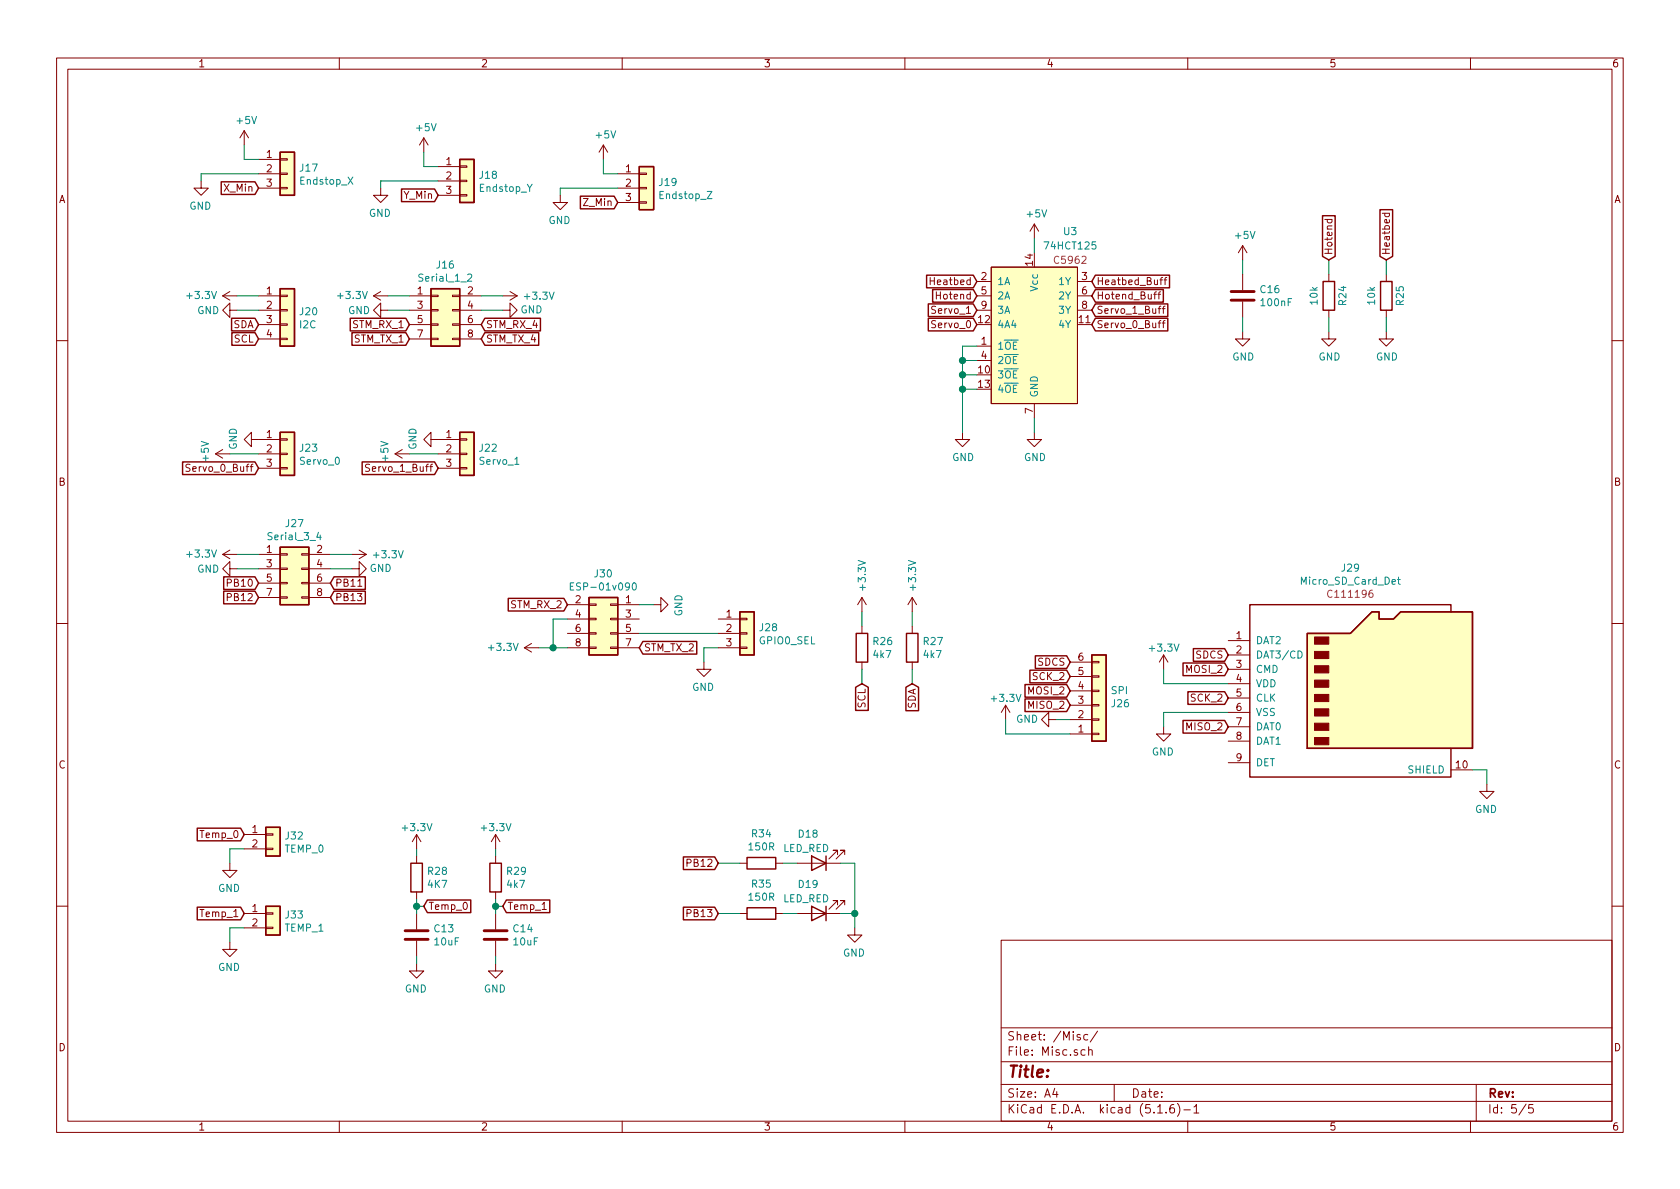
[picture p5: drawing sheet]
EESchema Schematic File Version 4
EELAYER 30 0
EELAYER END
$Descr A4 11693 8268
encoding utf-8
Sheet 5 5
Title ""
Date ""
Rev ""
Comp ""
Comment1 ""
Comment2 ""
Comment3 ""
Comment4 ""
$EndDescr
$Comp
L Device:R R?
U 1 1
P 2900 6100
AR Path="/5CE522E6" Ref="R?"  Part="1" 
AR Path="/5CE4B0EA/5CE522E6" Ref="R28"  Part="1" 
AR Path="/5D06A187/5CE522E6" Ref="R?"  Part="1" 
F 0 "R28" H 2970 6146 50  0000 L CNN
F 1 "4K7" H 2970 6055 50  0000 L CNN
F 2 "Resistor_SMD:R_0805_2012Metric_Pad1.15x1.40mm_HandSolder" V 2830 6100 50  0001 C CNN
F 3 "~" H 2900 6100 50  0001 C CNN
F 4 "C17673" H 2900 6100 50  0001 C CNN "JLC"
	1    2900 6100
	1    0    0    -1  
$EndComp
Wire Wire Line
	2900 6250 2900 6300
Wire Wire Line
	2900 5950 2900 5900
Wire Wire Line
	2900 6650 2900 6700
$Comp
L power:GND #PWR?
U 1 1
P 2900 6700
AR Path="/5CE522F0" Ref="#PWR?"  Part="1" 
AR Path="/5CE4B0EA/5CE522F0" Ref="#PWR0169"  Part="1" 
AR Path="/5D06A187/5CE522F0" Ref="#PWR?"  Part="1" 
F 0 "#PWR0169" H 2900 6450 50  0001 C CNN
F 1 "GND" H 2905 6527 50  0000 C CNN
F 2 "" H 2900 6700 50  0001 C CNN
F 3 "" H 2900 6700 50  0001 C CNN
	1    2900 6700
	-1   0    0    -1  
$EndComp
Text GLabel 1700 5800 0    50   Input ~ 0
Temp_0
Text GLabel 1700 6350 0    50   Input ~ 0
Temp_1
Text GLabel 2950 6300 2    50   Input ~ 0
Temp_0
Wire Wire Line
	2950 6300 2900 6300
Connection ~ 2900 6300
Wire Wire Line
	2900 6300 2900 6350
$Comp
L Device:R R?
U 1 1
P 3450 6100
AR Path="/5CE522FC" Ref="R?"  Part="1" 
AR Path="/5CE4B0EA/5CE522FC" Ref="R29"  Part="1" 
AR Path="/5D06A187/5CE522FC" Ref="R?"  Part="1" 
F 0 "R29" H 3520 6146 50  0000 L CNN
F 1 "4k7" H 3520 6055 50  0000 L CNN
F 2 "Resistor_SMD:R_0805_2012Metric_Pad1.15x1.40mm_HandSolder" V 3380 6100 50  0001 C CNN
F 3 "~" H 3450 6100 50  0001 C CNN
F 4 "C17673" H 3450 6100 50  0001 C CNN "JLC"
	1    3450 6100
	1    0    0    -1  
$EndComp
Wire Wire Line
	3450 6250 3450 6300
Wire Wire Line
	3450 5950 3450 5900
Wire Wire Line
	3450 6650 3450 6700
$Comp
L power:GND #PWR?
U 1 1
P 3450 6700
AR Path="/5CE52306" Ref="#PWR?"  Part="1" 
AR Path="/5CE4B0EA/5CE52306" Ref="#PWR0170"  Part="1" 
AR Path="/5D06A187/5CE52306" Ref="#PWR?"  Part="1" 
F 0 "#PWR0170" H 3450 6450 50  0001 C CNN
F 1 "GND" H 3455 6527 50  0000 C CNN
F 2 "" H 3450 6700 50  0001 C CNN
F 3 "" H 3450 6700 50  0001 C CNN
	1    3450 6700
	-1   0    0    -1  
$EndComp
Text GLabel 3500 6300 2    50   Input ~ 0
Temp_1
Wire Wire Line
	3500 6300 3450 6300
Connection ~ 3450 6300
Wire Wire Line
	3450 6300 3450 6350
Text GLabel 4300 1400 0    50   Input ~ 0
Z_Min
Text GLabel 1800 1300 0    50   Input ~ 0
X_Min
Text GLabel 3050 1350 0    50   Input ~ 0
Y_Min
$Comp
L Connector_Generic:Conn_01x03 J?
U 1 1
P 2000 1200
AR Path="/5CE52313" Ref="J?"  Part="1" 
AR Path="/5CE4B0EA/5CE52313" Ref="J17"  Part="1" 
AR Path="/5D06A187/5CE52313" Ref="J?"  Part="1" 
F 0 "J17" H 2080 1242 50  0000 L CNN
F 1 "Endstop_X" H 2080 1151 50  0000 L CNN
F 2 "Connector_JST:JST_XH_B3B-XH-A_1x03_P2.50mm_Vertical" H 2000 1200 50  0001 C CNN
F 3 "~" H 2000 1200 50  0001 C CNN
	1    2000 1200
	1    0    0    -1  
$EndComp
$Comp
L power:GND #PWR?
U 1 1
P 1400 1250
AR Path="/5CE52330" Ref="#PWR?"  Part="1" 
AR Path="/5CE4B0EA/5CE52330" Ref="#PWR0171"  Part="1" 
AR Path="/5D06A187/5CE52330" Ref="#PWR?"  Part="1" 
F 0 "#PWR0171" H 1400 1000 50  0001 C CNN
F 1 "GND" H 1405 1077 50  0000 C CNN
F 2 "" H 1400 1250 50  0001 C CNN
F 3 "" H 1400 1250 50  0001 C CNN
	1    1400 1250
	-1   0    0    -1  
$EndComp
$Comp
L Device:C C?
U 1 1
P 3450 6500
AR Path="/5CE52344" Ref="C?"  Part="1" 
AR Path="/5CE4B0EA/5CE52344" Ref="C14"  Part="1" 
AR Path="/5D06A187/5CE52344" Ref="C?"  Part="1" 
F 0 "C14" H 3565 6546 50  0000 L CNN
F 1 "10uF" H 3565 6455 50  0000 L CNN
F 2 "Capacitor_SMD:C_0805_2012Metric_Pad1.15x1.40mm_HandSolder" H 3488 6350 50  0001 C CNN
F 3 "~" H 3450 6500 50  0001 C CNN
F 4 "C15850" H 3450 6500 50  0001 C CNN "JLC"
	1    3450 6500
	1    0    0    -1  
$EndComp
$Comp
L Device:C C?
U 1 1
P 2900 6500
AR Path="/5CE5234B" Ref="C?"  Part="1" 
AR Path="/5CE4B0EA/5CE5234B" Ref="C13"  Part="1" 
AR Path="/5D06A187/5CE5234B" Ref="C?"  Part="1" 
F 0 "C13" H 3015 6546 50  0000 L CNN
F 1 "10uF" H 3015 6455 50  0000 L CNN
F 2 "Capacitor_SMD:C_0805_2012Metric_Pad1.15x1.40mm_HandSolder" H 2938 6350 50  0001 C CNN
F 3 "~" H 2900 6500 50  0001 C CNN
F 4 "C15850" H 2900 6500 50  0001 C CNN "JLC"
	1    2900 6500
	1    0    0    -1  
$EndComp
Text GLabel 7600 1950 2    50   Input ~ 0
Heatbed_Buff
Text GLabel 7600 2050 2    50   Input ~ 0
Hotend_Buff
Text GLabel 6800 2250 0    50   Input ~ 0
Servo_0
Text GLabel 6800 2050 0    50   Input ~ 0
Hotend
Text GLabel 6800 1950 0    50   Input ~ 0
Heatbed
$Comp
L power:GND #PWR?
U 1 1
P 6700 3000
AR Path="/5CE53577" Ref="#PWR?"  Part="1" 
AR Path="/5CE4B0EA/5CE53577" Ref="#PWR0175"  Part="1" 
AR Path="/5D06A187/5CE53577" Ref="#PWR?"  Part="1" 
F 0 "#PWR0175" H 6700 2750 50  0001 C CNN
F 1 "GND" H 6705 2827 50  0000 C CNN
F 2 "" H 6700 3000 50  0001 C CNN
F 3 "" H 6700 3000 50  0001 C CNN
	1    6700 3000
	1    0    0    -1  
$EndComp
Wire Wire Line
	6700 3000 6700 2700
Wire Wire Line
	6700 2600 6800 2600
Wire Wire Line
	6800 2700 6700 2700
Connection ~ 6700 2700
Wire Wire Line
	6700 2700 6700 2600
$Comp
L power:+5V #PWR?
U 1 1
P 7200 1650
AR Path="/5CE53589" Ref="#PWR?"  Part="1" 
AR Path="/5CE4B0EA/5CE53589" Ref="#PWR0177"  Part="1" 
AR Path="/5D06A187/5CE53589" Ref="#PWR?"  Part="1" 
F 0 "#PWR0177" H 7200 1500 50  0001 C CNN
F 1 "+5V" H 7215 1823 50  0000 C CNN
F 2 "" H 7200 1650 50  0001 C CNN
F 3 "" H 7200 1650 50  0001 C CNN
	1    7200 1650
	1    0    0    -1  
$EndComp
Wire Wire Line
	7200 1650 7200 1750
Text GLabel 7600 2250 2    50   Input ~ 0
Servo_0_Buff
Text GLabel 9250 1800 1    50   Input ~ 0
Hotend
Text GLabel 9650 1800 1    50   Input ~ 0
Heatbed
$Comp
L Device:R R?
U 1 1
P 9250 2050
AR Path="/5CE549CA" Ref="R?"  Part="1" 
AR Path="/5CE4B0EA/5CE549CA" Ref="R24"  Part="1" 
AR Path="/5D06A187/5CE549CA" Ref="R?"  Part="1" 
F 0 "R24" V 9150 2050 50  0000 C CNN
F 1 "10k" V 9350 2050 50  0000 C CNN
F 2 "Resistor_SMD:R_0805_2012Metric_Pad1.15x1.40mm_HandSolder" V 9180 2050 50  0001 C CNN
F 3 "~" H 9250 2050 50  0001 C CNN
F 4 " C17414" V 9250 2050 50  0001 C CNN "JLC"
	1    9250 2050
	-1   0    0    1   
$EndComp
Wire Wire Line
	9250 1900 9250 1800
Wire Wire Line
	9250 2300 9250 2200
$Comp
L Device:R R?
U 1 1
P 9650 2050
AR Path="/5CE549D3" Ref="R?"  Part="1" 
AR Path="/5CE4B0EA/5CE549D3" Ref="R25"  Part="1" 
AR Path="/5D06A187/5CE549D3" Ref="R?"  Part="1" 
F 0 "R25" V 9550 2050 50  0000 C CNN
F 1 "10k" V 9750 2050 50  0000 C CNN
F 2 "Resistor_SMD:R_0805_2012Metric_Pad1.15x1.40mm_HandSolder" V 9580 2050 50  0001 C CNN
F 3 "~" H 9650 2050 50  0001 C CNN
F 4 " C17414" V 9650 2050 50  0001 C CNN "JLC"
	1    9650 2050
	-1   0    0    1   
$EndComp
Wire Wire Line
	9650 1900 9650 1800
Wire Wire Line
	9650 2300 9650 2200
Text GLabel 1800 2350 0    50   Input ~ 0
SCL
Text GLabel 1800 2250 0    50   Input ~ 0
SDA
Text GLabel 1800 3250 0    50   Input ~ 0
Servo_0_Buff
$Comp
L power:GND #PWR?
U 1 1
P 1650 2150
AR Path="/5CE5573A" Ref="#PWR?"  Part="1" 
AR Path="/5CE4B0EA/5CE5573A" Ref="#PWR0181"  Part="1" 
AR Path="/5D06A187/5CE5573A" Ref="#PWR?"  Part="1" 
F 0 "#PWR0181" H 1650 1900 50  0001 C CNN
F 1 "GND" V 1650 1950 50  0000 C CNN
F 2 "" H 1650 2150 50  0001 C CNN
F 3 "" H 1650 2150 50  0001 C CNN
	1    1650 2150
	0    1    1    0   
$EndComp
$Comp
L power:+3.3V #PWR?
U 1 1
P 1650 2050
AR Path="/5CE55740" Ref="#PWR?"  Part="1" 
AR Path="/5CE4B0EA/5CE55740" Ref="#PWR0182"  Part="1" 
AR Path="/5D06A187/5CE55740" Ref="#PWR?"  Part="1" 
F 0 "#PWR0182" H 1650 1900 50  0001 C CNN
F 1 "+3.3V" V 1650 2300 50  0000 C CNN
F 2 "" H 1650 2050 50  0001 C CNN
F 3 "" H 1650 2050 50  0001 C CNN
	1    1650 2050
	0    -1   -1   0   
$EndComp
Wire Wire Line
	1650 2050 1800 2050
$Comp
L Connector_Generic:Conn_01x03 J?
U 1 1
P 2000 3150
AR Path="/5CE55747" Ref="J?"  Part="1" 
AR Path="/5CE4B0EA/5CE55747" Ref="J23"  Part="1" 
AR Path="/5D06A187/5CE55747" Ref="J?"  Part="1" 
F 0 "J23" H 2079 3192 50  0000 L CNN
F 1 "Servo_0" H 2079 3101 50  0000 L CNN
F 2 "Connector_PinHeader_2.54mm:PinHeader_1x03_P2.54mm_Vertical" H 2000 3150 50  0001 C CNN
F 3 "~" H 2000 3150 50  0001 C CNN
	1    2000 3150
	1    0    0    -1  
$EndComp
$Comp
L power:GND #PWR?
U 1 1
P 1800 3050
AR Path="/5CE55764" Ref="#PWR?"  Part="1" 
AR Path="/5CE4B0EA/5CE55764" Ref="#PWR0183"  Part="1" 
AR Path="/5D06A187/5CE55764" Ref="#PWR?"  Part="1" 
F 0 "#PWR0183" H 1800 2800 50  0001 C CNN
F 1 "GND" H 1805 2877 50  0000 C CNN
F 2 "" H 1800 3050 50  0001 C CNN
F 3 "" H 1800 3050 50  0001 C CNN
	1    1800 3050
	0    1    -1   0   
$EndComp
$Comp
L power:+5V #PWR?
U 1 1
P 1600 3150
AR Path="/5CE5576A" Ref="#PWR?"  Part="1" 
AR Path="/5CE4B0EA/5CE5576A" Ref="#PWR0184"  Part="1" 
AR Path="/5D06A187/5CE5576A" Ref="#PWR?"  Part="1" 
F 0 "#PWR0184" H 1600 3000 50  0001 C CNN
F 1 "+5V" H 1615 3323 50  0000 C CNN
F 2 "" H 1600 3150 50  0001 C CNN
F 3 "" H 1600 3150 50  0001 C CNN
	1    1600 3150
	0    -1   -1   0   
$EndComp
$Comp
L Connector_Generic:Conn_01x04 J?
U 1 1
P 2000 2150
AR Path="/5CE55778" Ref="J?"  Part="1" 
AR Path="/5CE4B0EA/5CE55778" Ref="J20"  Part="1" 
AR Path="/5D06A187/5CE55778" Ref="J?"  Part="1" 
F 0 "J20" H 2079 2142 50  0000 L CNN
F 1 "I2C" H 2079 2051 50  0000 L CNN
F 2 "Connector_PinHeader_2.54mm:PinHeader_1x04_P2.54mm_Vertical" H 2000 2150 50  0001 C CNN
F 3 "~" H 2000 2150 50  0001 C CNN
	1    2000 2150
	1    0    0    -1  
$EndComp
$Comp
L power:+3.3V #PWR?
U 1 1
P 7000 5000
AR Path="/5CE557A2" Ref="#PWR?"  Part="1" 
AR Path="/5CE4B0EA/5CE557A2" Ref="#PWR0187"  Part="1" 
AR Path="/5D06A187/5CE557A2" Ref="#PWR?"  Part="1" 
F 0 "#PWR0187" H 7000 4850 50  0001 C CNN
F 1 "+3.3V" H 7000 5150 50  0000 C CNN
F 2 "" H 7000 5000 50  0001 C CNN
F 3 "" H 7000 5000 50  0001 C CNN
	1    7000 5000
	1    0    0    -1  
$EndComp
Wire Wire Line
	1650 2150 1800 2150
Text GLabel 7450 4600 0    50   Input ~ 0
SDCS
Text GLabel 7450 4700 0    50   Input ~ 0
SCK_2
Text GLabel 7450 4900 0    50   Input ~ 0
MISO_2
Text GLabel 7450 4800 0    50   Input ~ 0
MOSI_2
$Comp
L power:GND #PWR?
U 1 1
P 7350 5000
AR Path="/5CE56981" Ref="#PWR?"  Part="1" 
AR Path="/5CE4B0EA/5CE56981" Ref="#PWR0191"  Part="1" 
AR Path="/5D06A187/5CE56981" Ref="#PWR?"  Part="1" 
F 0 "#PWR0191" H 7350 4750 50  0001 C CNN
F 1 "GND" V 7350 4800 50  0000 C CNN
F 2 "" H 7350 5000 50  0001 C CNN
F 3 "" H 7350 5000 50  0001 C CNN
	1    7350 5000
	0    1    -1   0   
$EndComp
$Comp
L Connector_Generic:Conn_01x06 J?
U 1 1
P 7650 4900
AR Path="/5CE56987" Ref="J?"  Part="1" 
AR Path="/5CE4B0EA/5CE56987" Ref="J26"  Part="1" 
AR Path="/5D06A187/5CE56987" Ref="J?"  Part="1" 
F 0 "J26" H 7730 4892 50  0000 L CNN
F 1 "SPI" H 7730 4801 50  0000 L CNN
F 2 "Connector_PinHeader_2.54mm:PinHeader_1x06_P2.54mm_Vertical" H 7650 4900 50  0001 C CNN
F 3 "~" H 7650 4900 50  0001 C CNN
	1    7650 4900
	1    0    0    1   
$EndComp
Wire Wire Line
	7350 5000 7450 5000
Wire Wire Line
	7000 5000 7000 5100
Wire Wire Line
	7000 5100 7450 5100
$Comp
L power:GND #PWR?
U 1 1
P 10350 5450
AR Path="/5CF38731" Ref="#PWR?"  Part="1" 
AR Path="/5CE4B0EA/5CF38731" Ref="#PWR0201"  Part="1" 
AR Path="/5D06A187/5CF38731" Ref="#PWR?"  Part="1" 
F 0 "#PWR0201" H 10350 5200 50  0001 C CNN
F 1 "GND" H 10355 5277 50  0000 C CNN
F 2 "" H 10350 5450 50  0001 C CNN
F 3 "" H 10350 5450 50  0001 C CNN
	1    10350 5450
	-1   0    0    -1  
$EndComp
Wire Wire Line
	10350 5450 10350 5350
Wire Wire Line
	10350 5350 10250 5350
Text GLabel 8550 4550 0    50   Input ~ 0
SDCS
Text GLabel 8550 4850 0    50   Input ~ 0
SCK_2
Text GLabel 8550 5050 0    50   Input ~ 0
MISO_2
Text GLabel 8550 4650 0    50   Input ~ 0
MOSI_2
$Comp
L power:+3.3V #PWR?
U 1 1
P 8100 4650
AR Path="/5CF3DEDB" Ref="#PWR?"  Part="1" 
AR Path="/5CE4B0EA/5CF3DEDB" Ref="#PWR0202"  Part="1" 
AR Path="/5D06A187/5CF3DEDB" Ref="#PWR?"  Part="1" 
F 0 "#PWR0202" H 8100 4500 50  0001 C CNN
F 1 "+3.3V" H 8100 4800 50  0000 C CNN
F 2 "" H 8100 4650 50  0001 C CNN
F 3 "" H 8100 4650 50  0001 C CNN
	1    8100 4650
	1    0    0    -1  
$EndComp
$Comp
L power:GND #PWR?
U 1 1
P 8100 5050
AR Path="/5CF3DF1C" Ref="#PWR?"  Part="1" 
AR Path="/5CE4B0EA/5CF3DF1C" Ref="#PWR0203"  Part="1" 
AR Path="/5D06A187/5CF3DF1C" Ref="#PWR?"  Part="1" 
F 0 "#PWR0203" H 8100 4800 50  0001 C CNN
F 1 "GND" H 8105 4877 50  0000 C CNN
F 2 "" H 8100 5050 50  0001 C CNN
F 3 "" H 8100 5050 50  0001 C CNN
	1    8100 5050
	-1   0    0    -1  
$EndComp
Wire Wire Line
	8100 4750 8550 4750
Wire Wire Line
	8100 4650 8100 4750
Wire Wire Line
	8100 5050 8100 4950
Wire Wire Line
	8100 4950 8550 4950
Wire Wire Line
	6700 2600 6700 2500
Wire Wire Line
	6700 2400 6800 2400
Connection ~ 6700 2600
Wire Wire Line
	6800 2500 6700 2500
Connection ~ 6700 2500
Wire Wire Line
	6700 2500 6700 2400
Wire Wire Line
	7200 2900 7200 3000
$Comp
L power:GND #PWR?
U 1 1
P 7200 3000
AR Path="/5D0B28AA" Ref="#PWR?"  Part="1" 
AR Path="/5CE4B0EA/5D0B28AA" Ref="#PWR017"  Part="1" 
AR Path="/5D06A187/5D0B28AA" Ref="#PWR?"  Part="1" 
F 0 "#PWR017" H 7200 2750 50  0001 C CNN
F 1 "GND" H 7205 2827 50  0000 C CNN
F 2 "" H 7200 3000 50  0001 C CNN
F 3 "" H 7200 3000 50  0001 C CNN
	1    7200 3000
	1    0    0    -1  
$EndComp
$Comp
L power:GND #PWR?
U 1 1
P 9250 2300
AR Path="/5D0BB64E" Ref="#PWR?"  Part="1" 
AR Path="/5CE4B0EA/5D0BB64E" Ref="#PWR0176"  Part="1" 
AR Path="/5D06A187/5D0BB64E" Ref="#PWR?"  Part="1" 
F 0 "#PWR0176" H 9250 2050 50  0001 C CNN
F 1 "GND" H 9255 2127 50  0000 C CNN
F 2 "" H 9250 2300 50  0001 C CNN
F 3 "" H 9250 2300 50  0001 C CNN
	1    9250 2300
	1    0    0    -1  
$EndComp
$Comp
L power:GND #PWR?
U 1 1
P 9650 2300
AR Path="/5D0BB70D" Ref="#PWR?"  Part="1" 
AR Path="/5CE4B0EA/5D0BB70D" Ref="#PWR0178"  Part="1" 
AR Path="/5D06A187/5D0BB70D" Ref="#PWR?"  Part="1" 
F 0 "#PWR0178" H 9650 2050 50  0001 C CNN
F 1 "GND" H 9655 2127 50  0000 C CNN
F 2 "" H 9650 2300 50  0001 C CNN
F 3 "" H 9650 2300 50  0001 C CNN
	1    9650 2300
	1    0    0    -1  
$EndComp
$Comp
L Connector_Generic:Conn_01x02 J33
U 1 1
P 1900 6350
F 0 "J33" H 1979 6342 50  0000 L CNN
F 1 "TEMP_1" H 1979 6251 50  0000 L CNN
F 2 "Connector_JST:JST_XH_B2B-XH-A_1x02_P2.50mm_Vertical" H 1900 6350 50  0001 C CNN
F 3 "~" H 1900 6350 50  0001 C CNN
	1    1900 6350
	1    0    0    -1  
$EndComp
$Comp
L power:GND #PWR?
U 1 1
P 1600 6550
AR Path="/5D0A1BC4" Ref="#PWR?"  Part="1" 
AR Path="/5CE4B0EA/5D0A1BC4" Ref="#PWR019"  Part="1" 
AR Path="/5D06A187/5D0A1BC4" Ref="#PWR?"  Part="1" 
F 0 "#PWR019" H 1600 6300 50  0001 C CNN
F 1 "GND" H 1605 6377 50  0000 C CNN
F 2 "" H 1600 6550 50  0001 C CNN
F 3 "" H 1600 6550 50  0001 C CNN
	1    1600 6550
	-1   0    0    -1  
$EndComp
Wire Wire Line
	1600 6550 1600 6450
Wire Wire Line
	1600 6450 1700 6450
$Comp
L Connector_Generic:Conn_01x02 J32
U 1 1
P 1900 5800
F 0 "J32" H 1979 5792 50  0000 L CNN
F 1 "TEMP_0" H 1979 5701 50  0000 L CNN
F 2 "Connector_JST:JST_XH_B2B-XH-A_1x02_P2.50mm_Vertical" H 1900 5800 50  0001 C CNN
F 3 "~" H 1900 5800 50  0001 C CNN
	1    1900 5800
	1    0    0    -1  
$EndComp
$Comp
L power:GND #PWR?
U 1 1
P 1600 6000
AR Path="/5D0A2EDA" Ref="#PWR?"  Part="1" 
AR Path="/5CE4B0EA/5D0A2EDA" Ref="#PWR018"  Part="1" 
AR Path="/5D06A187/5D0A2EDA" Ref="#PWR?"  Part="1" 
F 0 "#PWR018" H 1600 5750 50  0001 C CNN
F 1 "GND" H 1605 5827 50  0000 C CNN
F 2 "" H 1600 6000 50  0001 C CNN
F 3 "" H 1600 6000 50  0001 C CNN
	1    1600 6000
	-1   0    0    -1  
$EndComp
Wire Wire Line
	1600 6000 1600 5900
Wire Wire Line
	1600 5900 1700 5900
Wire Wire Line
	1600 3150 1800 3150
$Comp
L Connector_Generic:Conn_01x03 J?
U 1 1
P 3250 3150
AR Path="/5D0AD1C3" Ref="J?"  Part="1" 
AR Path="/5CE4B0EA/5D0AD1C3" Ref="J22"  Part="1" 
AR Path="/5D06A187/5D0AD1C3" Ref="J?"  Part="1" 
F 0 "J22" H 3329 3192 50  0000 L CNN
F 1 "Servo_1" H 3329 3101 50  0000 L CNN
F 2 "Connector_PinHeader_2.54mm:PinHeader_1x03_P2.54mm_Vertical" H 3250 3150 50  0001 C CNN
F 3 "~" H 3250 3150 50  0001 C CNN
	1    3250 3150
	1    0    0    -1  
$EndComp
$Comp
L power:GND #PWR?
U 1 1
P 3050 3050
AR Path="/5D0AD1CA" Ref="#PWR?"  Part="1" 
AR Path="/5CE4B0EA/5D0AD1CA" Ref="#PWR025"  Part="1" 
AR Path="/5D06A187/5D0AD1CA" Ref="#PWR?"  Part="1" 
F 0 "#PWR025" H 3050 2800 50  0001 C CNN
F 1 "GND" H 3055 2877 50  0000 C CNN
F 2 "" H 3050 3050 50  0001 C CNN
F 3 "" H 3050 3050 50  0001 C CNN
	1    3050 3050
	0    1    -1   0   
$EndComp
$Comp
L power:+5V #PWR?
U 1 1
P 2850 3150
AR Path="/5D0AD1D0" Ref="#PWR?"  Part="1" 
AR Path="/5CE4B0EA/5D0AD1D0" Ref="#PWR026"  Part="1" 
AR Path="/5D06A187/5D0AD1D0" Ref="#PWR?"  Part="1" 
F 0 "#PWR026" H 2850 3000 50  0001 C CNN
F 1 "+5V" H 2865 3323 50  0000 C CNN
F 2 "" H 2850 3150 50  0001 C CNN
F 3 "" H 2850 3150 50  0001 C CNN
	1    2850 3150
	0    -1   -1   0   
$EndComp
Wire Wire Line
	2850 3150 3050 3150
Wire Wire Line
	1400 1250 1400 1200
Wire Wire Line
	1400 1200 1800 1200
Wire Wire Line
	1800 1100 1700 1100
Wire Wire Line
	1700 1100 1700 1000
$Comp
L power:+5V #PWR?
U 1 1
P 1700 1000
AR Path="/5D0B3DB3" Ref="#PWR?"  Part="1" 
AR Path="/5CE4B0EA/5D0B3DB3" Ref="#PWR020"  Part="1" 
AR Path="/5D06A187/5D0B3DB3" Ref="#PWR?"  Part="1" 
F 0 "#PWR020" H 1700 850 50  0001 C CNN
F 1 "+5V" H 1715 1173 50  0000 C CNN
F 2 "" H 1700 1000 50  0001 C CNN
F 3 "" H 1700 1000 50  0001 C CNN
	1    1700 1000
	1    0    0    -1  
$EndComp
$Comp
L Connector_Generic:Conn_01x03 J?
U 1 1
P 3250 1250
AR Path="/5D0B8828" Ref="J?"  Part="1" 
AR Path="/5CE4B0EA/5D0B8828" Ref="J18"  Part="1" 
AR Path="/5D06A187/5D0B8828" Ref="J?"  Part="1" 
F 0 "J18" H 3330 1292 50  0000 L CNN
F 1 "Endstop_Y" H 3330 1201 50  0000 L CNN
F 2 "Connector_JST:JST_XH_B3B-XH-A_1x03_P2.50mm_Vertical" H 3250 1250 50  0001 C CNN
F 3 "~" H 3250 1250 50  0001 C CNN
	1    3250 1250
	1    0    0    -1  
$EndComp
$Comp
L power:GND #PWR?
U 1 1
P 2650 1300
AR Path="/5D0B882F" Ref="#PWR?"  Part="1" 
AR Path="/5CE4B0EA/5D0B882F" Ref="#PWR023"  Part="1" 
AR Path="/5D06A187/5D0B882F" Ref="#PWR?"  Part="1" 
F 0 "#PWR023" H 2650 1050 50  0001 C CNN
F 1 "GND" H 2655 1127 50  0000 C CNN
F 2 "" H 2650 1300 50  0001 C CNN
F 3 "" H 2650 1300 50  0001 C CNN
	1    2650 1300
	-1   0    0    -1  
$EndComp
Wire Wire Line
	2650 1300 2650 1250
Wire Wire Line
	2650 1250 3050 1250
Wire Wire Line
	3050 1150 2950 1150
Wire Wire Line
	2950 1150 2950 1050
$Comp
L power:+5V #PWR?
U 1 1
P 2950 1050
AR Path="/5D0B8839" Ref="#PWR?"  Part="1" 
AR Path="/5CE4B0EA/5D0B8839" Ref="#PWR021"  Part="1" 
AR Path="/5D06A187/5D0B8839" Ref="#PWR?"  Part="1" 
F 0 "#PWR021" H 2950 900 50  0001 C CNN
F 1 "+5V" H 2965 1223 50  0000 C CNN
F 2 "" H 2950 1050 50  0001 C CNN
F 3 "" H 2950 1050 50  0001 C CNN
	1    2950 1050
	1    0    0    -1  
$EndComp
$Comp
L Connector_Generic:Conn_01x03 J?
U 1 1
P 4500 1300
AR Path="/5D0B9442" Ref="J?"  Part="1" 
AR Path="/5CE4B0EA/5D0B9442" Ref="J19"  Part="1" 
AR Path="/5D06A187/5D0B9442" Ref="J?"  Part="1" 
F 0 "J19" H 4580 1342 50  0000 L CNN
F 1 "Endstop_Z" H 4580 1251 50  0000 L CNN
F 2 "Connector_JST:JST_XH_B3B-XH-A_1x03_P2.50mm_Vertical" H 4500 1300 50  0001 C CNN
F 3 "~" H 4500 1300 50  0001 C CNN
	1    4500 1300
	1    0    0    -1  
$EndComp
$Comp
L power:GND #PWR?
U 1 1
P 3900 1350
AR Path="/5D0B9449" Ref="#PWR?"  Part="1" 
AR Path="/5CE4B0EA/5D0B9449" Ref="#PWR024"  Part="1" 
AR Path="/5D06A187/5D0B9449" Ref="#PWR?"  Part="1" 
F 0 "#PWR024" H 3900 1100 50  0001 C CNN
F 1 "GND" H 3905 1177 50  0000 C CNN
F 2 "" H 3900 1350 50  0001 C CNN
F 3 "" H 3900 1350 50  0001 C CNN
	1    3900 1350
	-1   0    0    -1  
$EndComp
Wire Wire Line
	3900 1350 3900 1300
Wire Wire Line
	3900 1300 4300 1300
Wire Wire Line
	4300 1200 4200 1200
Wire Wire Line
	4200 1200 4200 1100
$Comp
L power:+5V #PWR?
U 1 1
P 4200 1100
AR Path="/5D0B9453" Ref="#PWR?"  Part="1" 
AR Path="/5CE4B0EA/5D0B9453" Ref="#PWR022"  Part="1" 
AR Path="/5D06A187/5D0B9453" Ref="#PWR?"  Part="1" 
F 0 "#PWR022" H 4200 950 50  0001 C CNN
F 1 "+5V" H 4215 1273 50  0000 C CNN
F 2 "" H 4200 1100 50  0001 C CNN
F 3 "" H 4200 1100 50  0001 C CNN
	1    4200 1100
	1    0    0    -1  
$EndComp
$Comp
L Device:C C?
U 1 1
P 8650 2050
AR Path="/5D0BF49E" Ref="C?"  Part="1" 
AR Path="/5CE1D96E/5D0BF49E" Ref="C?"  Part="1" 
AR Path="/5CE4B0EA/5D0BF49E" Ref="C16"  Part="1" 
F 0 "C16" H 8765 2096 50  0000 L CNN
F 1 "100nF" H 8765 2005 50  0000 L CNN
F 2 "Capacitor_SMD:C_0805_2012Metric_Pad1.15x1.40mm_HandSolder" H 8688 1900 50  0001 C CNN
F 3 "~" H 8650 2050 50  0001 C CNN
F 4 "C49678" H 8650 2050 50  0001 C CNN "JLC"
	1    8650 2050
	1    0    0    -1  
$EndComp
$Comp
L power:GND #PWR?
U 1 1
P 8650 2300
AR Path="/5D0BF4A5" Ref="#PWR?"  Part="1" 
AR Path="/5CE1D96E/5D0BF4A5" Ref="#PWR?"  Part="1" 
AR Path="/5CE4B0EA/5D0BF4A5" Ref="#PWR028"  Part="1" 
F 0 "#PWR028" H 8650 2050 50  0001 C CNN
F 1 "GND" H 8655 2127 50  0000 C CNN
F 2 "" H 8650 2300 50  0001 C CNN
F 3 "" H 8650 2300 50  0001 C CNN
	1    8650 2300
	1    0    0    -1  
$EndComp
Wire Wire Line
	8650 2200 8650 2300
$Comp
L power:+5V #PWR?
U 1 1
P 8650 1800
AR Path="/5D0C02C7" Ref="#PWR?"  Part="1" 
AR Path="/5CE4B0EA/5D0C02C7" Ref="#PWR027"  Part="1" 
AR Path="/5D06A187/5D0C02C7" Ref="#PWR?"  Part="1" 
F 0 "#PWR027" H 8650 1650 50  0001 C CNN
F 1 "+5V" H 8665 1973 50  0000 C CNN
F 2 "" H 8650 1800 50  0001 C CNN
F 3 "" H 8650 1800 50  0001 C CNN
	1    8650 1800
	1    0    0    -1  
$EndComp
Wire Wire Line
	8650 1800 8650 1900
Text GLabel 2850 2350 0    50   Input ~ 0
STM_TX_1
Text GLabel 2850 2250 0    50   Input ~ 0
STM_RX_1
$Comp
L power:+3.3V #PWR?
U 1 1
P 2700 2050
AR Path="/5D1A5864" Ref="#PWR?"  Part="1" 
AR Path="/5CE4B0EA/5D1A5864" Ref="#PWR0163"  Part="1" 
AR Path="/5D06A187/5D1A5864" Ref="#PWR?"  Part="1" 
F 0 "#PWR0163" H 2700 1900 50  0001 C CNN
F 1 "+3.3V" V 2700 2300 50  0000 C CNN
F 2 "" H 2700 2050 50  0001 C CNN
F 3 "" H 2700 2050 50  0001 C CNN
	1    2700 2050
	0    -1   -1   0   
$EndComp
Wire Wire Line
	2700 2050 2850 2050
Wire Wire Line
	2700 2150 2850 2150
$Comp
L power:GND #PWR?
U 1 1
P 2700 2150
AR Path="/5D1A5873" Ref="#PWR?"  Part="1" 
AR Path="/5CE4B0EA/5D1A5873" Ref="#PWR0164"  Part="1" 
AR Path="/5D06A187/5D1A5873" Ref="#PWR?"  Part="1" 
F 0 "#PWR0164" H 2700 1900 50  0001 C CNN
F 1 "GND" V 2700 1950 50  0000 C CNN
F 2 "" H 2700 2150 50  0001 C CNN
F 3 "" H 2700 2150 50  0001 C CNN
	1    2700 2150
	0    1    1    0   
$EndComp
$Comp
L power:+3.3V #PWR?
U 1 1
P 2900 5900
AR Path="/5D3B6C36" Ref="#PWR?"  Part="1" 
AR Path="/5CE4B0EA/5D3B6C36" Ref="#PWR0101"  Part="1" 
AR Path="/5D06A187/5D3B6C36" Ref="#PWR?"  Part="1" 
F 0 "#PWR0101" H 2900 5750 50  0001 C CNN
F 1 "+3.3V" H 2900 6050 50  0000 C CNN
F 2 "" H 2900 5900 50  0001 C CNN
F 3 "" H 2900 5900 50  0001 C CNN
	1    2900 5900
	1    0    0    -1  
$EndComp
$Comp
L power:+3.3V #PWR?
U 1 1
P 3450 5900
AR Path="/5D3B6E67" Ref="#PWR?"  Part="1" 
AR Path="/5CE4B0EA/5D3B6E67" Ref="#PWR0102"  Part="1" 
AR Path="/5D06A187/5D3B6E67" Ref="#PWR?"  Part="1" 
F 0 "#PWR0102" H 3450 5750 50  0001 C CNN
F 1 "+3.3V" H 3450 6050 50  0000 C CNN
F 2 "" H 3450 5900 50  0001 C CNN
F 3 "" H 3450 5900 50  0001 C CNN
	1    3450 5900
	1    0    0    -1  
$EndComp
$Comp
L Connector_Generic:Conn_02x04_Odd_Even J16
U 1 1
P 3050 2150
F 0 "J16" H 3100 2467 50  0000 C CNN
F 1 "Serial_1_2" H 3100 2376 50  0000 C CNN
F 2 "Connector_PinHeader_2.54mm:PinHeader_2x04_P2.54mm_Vertical" H 3050 2150 50  0001 C CNN
F 3 "~" H 3050 2150 50  0001 C CNN
	1    3050 2150
	1    0    0    -1  
$EndComp
$Comp
L power:+3.3V #PWR?
U 1 1
P 3500 2050
AR Path="/5D379348" Ref="#PWR?"  Part="1" 
AR Path="/5CE4B0EA/5D379348" Ref="#PWR0149"  Part="1" 
AR Path="/5D06A187/5D379348" Ref="#PWR?"  Part="1" 
F 0 "#PWR0149" H 3500 1900 50  0001 C CNN
F 1 "+3.3V" V 3500 2300 50  0000 C CNN
F 2 "" H 3500 2050 50  0001 C CNN
F 3 "" H 3500 2050 50  0001 C CNN
	1    3500 2050
	0    1    1    0   
$EndComp
Wire Wire Line
	3500 2050 3350 2050
Wire Wire Line
	3500 2150 3350 2150
$Comp
L power:GND #PWR?
U 1 1
P 3500 2150
AR Path="/5D379350" Ref="#PWR?"  Part="1" 
AR Path="/5CE4B0EA/5D379350" Ref="#PWR0162"  Part="1" 
AR Path="/5D06A187/5D379350" Ref="#PWR?"  Part="1" 
F 0 "#PWR0162" H 3500 1900 50  0001 C CNN
F 1 "GND" V 3500 1950 50  0000 C CNN
F 2 "" H 3500 2150 50  0001 C CNN
F 3 "" H 3500 2150 50  0001 C CNN
	1    3500 2150
	0    -1   -1   0   
$EndComp
Text GLabel 2300 4150 2    50   Input ~ 0
PB13
Text GLabel 1800 4150 0    50   Input ~ 0
PB12
$Comp
L power:+3.3V #PWR?
U 1 1
P 1650 3850
AR Path="/5D37EA5F" Ref="#PWR?"  Part="1" 
AR Path="/5CE4B0EA/5D37EA5F" Ref="#PWR0193"  Part="1" 
AR Path="/5D06A187/5D37EA5F" Ref="#PWR?"  Part="1" 
F 0 "#PWR0193" H 1650 3700 50  0001 C CNN
F 1 "+3.3V" V 1650 4100 50  0000 C CNN
F 2 "" H 1650 3850 50  0001 C CNN
F 3 "" H 1650 3850 50  0001 C CNN
	1    1650 3850
	0    -1   -1   0   
$EndComp
Wire Wire Line
	1650 3850 1800 3850
Wire Wire Line
	1650 3950 1800 3950
$Comp
L power:GND #PWR?
U 1 1
P 1650 3950
AR Path="/5D37EA67" Ref="#PWR?"  Part="1" 
AR Path="/5CE4B0EA/5D37EA67" Ref="#PWR0194"  Part="1" 
AR Path="/5D06A187/5D37EA67" Ref="#PWR?"  Part="1" 
F 0 "#PWR0194" H 1650 3700 50  0001 C CNN
F 1 "GND" V 1650 3750 50  0000 C CNN
F 2 "" H 1650 3950 50  0001 C CNN
F 3 "" H 1650 3950 50  0001 C CNN
	1    1650 3950
	0    1    1    0   
$EndComp
$Comp
L Connector_Generic:Conn_02x04_Odd_Even J27
U 1 1
P 2000 3950
F 0 "J27" H 2050 4267 50  0000 C CNN
F 1 "Serial_3_4" H 2050 4176 50  0000 C CNN
F 2 "Connector_PinHeader_2.54mm:PinHeader_2x04_P2.54mm_Vertical" H 2000 3950 50  0001 C CNN
F 3 "~" H 2000 3950 50  0001 C CNN
	1    2000 3950
	1    0    0    -1  
$EndComp
$Comp
L power:+3.3V #PWR?
U 1 1
P 2450 3850
AR Path="/5D37EA74" Ref="#PWR?"  Part="1" 
AR Path="/5CE4B0EA/5D37EA74" Ref="#PWR0195"  Part="1" 
AR Path="/5D06A187/5D37EA74" Ref="#PWR?"  Part="1" 
F 0 "#PWR0195" H 2450 3700 50  0001 C CNN
F 1 "+3.3V" V 2450 4100 50  0000 C CNN
F 2 "" H 2450 3850 50  0001 C CNN
F 3 "" H 2450 3850 50  0001 C CNN
	1    2450 3850
	0    1    1    0   
$EndComp
Wire Wire Line
	2450 3850 2300 3850
Wire Wire Line
	2450 3950 2300 3950
$Comp
L power:GND #PWR?
U 1 1
P 2450 3950
AR Path="/5D37EA7C" Ref="#PWR?"  Part="1" 
AR Path="/5CE4B0EA/5D37EA7C" Ref="#PWR0196"  Part="1" 
AR Path="/5D06A187/5D37EA7C" Ref="#PWR?"  Part="1" 
F 0 "#PWR0196" H 2450 3700 50  0001 C CNN
F 1 "GND" V 2450 3750 50  0000 C CNN
F 2 "" H 2450 3950 50  0001 C CNN
F 3 "" H 2450 3950 50  0001 C CNN
	1    2450 3950
	0    -1   -1   0   
$EndComp
Text GLabel 3350 2350 2    50   Input ~ 0
STM_TX_4
Text GLabel 3350 2250 2    50   Input ~ 0
STM_RX_4
Text GLabel 6800 2150 0    50   Input ~ 0
Servo_1
Text GLabel 7600 2150 2    50   Input ~ 0
Servo_1_Buff
Text GLabel 3050 3250 0    50   Input ~ 0
Servo_1_Buff
Text GLabel 1800 4050 0    50   Input ~ 0
PB10
Text GLabel 2300 4050 2    50   Input ~ 0
PB11
$Comp
L Device:LED D?
U 1 1
P 5700 6000
AR Path="/5DFDC8B5" Ref="D?"  Part="1" 
AR Path="/5CE1D96E/5DFDC8B5" Ref="D?"  Part="1" 
AR Path="/5CE4B0EA/5DFDC8B5" Ref="D18"  Part="1" 
F 0 "D18" H 5850 5800 50  0000 R CNN
F 1 "LED_RED" H 5950 5900 50  0000 R CNN
F 2 "LED_SMD:LED_0805_2012Metric_Pad1.15x1.40mm_HandSolder" H 5700 6000 50  0001 C CNN
F 3 "~" H 5700 6000 50  0001 C CNN
F 4 "C84256" H 5700 6000 50  0001 C CNN "JLC"
	1    5700 6000
	-1   0    0    1   
$EndComp
$Comp
L Device:R R?
U 1 1
P 5300 6000
AR Path="/5DFDC8BB" Ref="R?"  Part="1" 
AR Path="/5CE1D96E/5DFDC8BB" Ref="R?"  Part="1" 
AR Path="/5CE4B0EA/5DFDC8BB" Ref="R34"  Part="1" 
F 0 "R34" V 5093 6000 50  0000 C CNN
F 1 "150R" V 5184 6000 50  0000 C CNN
F 2 "Resistor_SMD:R_0805_2012Metric_Pad1.15x1.40mm_HandSolder" V 5230 6000 50  0001 C CNN
F 3 "~" H 5300 6000 50  0001 C CNN
F 4 "C17471" V 5300 6000 50  0001 C CNN "JLC"
	1    5300 6000
	0    1    1    0   
$EndComp
Wire Wire Line
	5000 6000 5150 6000
Wire Wire Line
	5450 6000 5550 6000
Text GLabel 5000 6000 0    50   Input ~ 0
PB12
$Comp
L Device:LED D?
U 1 1
P 5700 6350
AR Path="/5DFDF2D3" Ref="D?"  Part="1" 
AR Path="/5CE1D96E/5DFDF2D3" Ref="D?"  Part="1" 
AR Path="/5CE4B0EA/5DFDF2D3" Ref="D19"  Part="1" 
F 0 "D19" H 5850 6150 50  0000 R CNN
F 1 "LED_RED" H 5950 6250 50  0000 R CNN
F 2 "LED_SMD:LED_0805_2012Metric_Pad1.15x1.40mm_HandSolder" H 5700 6350 50  0001 C CNN
F 3 "~" H 5700 6350 50  0001 C CNN
F 4 "C84256" H 5700 6350 50  0001 C CNN "JLC"
	1    5700 6350
	-1   0    0    1   
$EndComp
$Comp
L Device:R R?
U 1 1
P 5300 6350
AR Path="/5DFDF2D9" Ref="R?"  Part="1" 
AR Path="/5CE1D96E/5DFDF2D9" Ref="R?"  Part="1" 
AR Path="/5CE4B0EA/5DFDF2D9" Ref="R35"  Part="1" 
F 0 "R35" V 5093 6350 50  0000 C CNN
F 1 "150R" V 5184 6350 50  0000 C CNN
F 2 "Resistor_SMD:R_0805_2012Metric_Pad1.15x1.40mm_HandSolder" V 5230 6350 50  0001 C CNN
F 3 "~" H 5300 6350 50  0001 C CNN
F 4 "C17471" V 5300 6350 50  0001 C CNN "JLC"
	1    5300 6350
	0    1    1    0   
$EndComp
Wire Wire Line
	5000 6350 5150 6350
Wire Wire Line
	5450 6350 5550 6350
Text GLabel 5000 6350 0    50   Input ~ 0
PB13
Wire Wire Line
	5850 6000 5950 6000
Wire Wire Line
	5950 6000 5950 6350
Wire Wire Line
	5950 6350 5850 6350
Wire Wire Line
	5950 6350 5950 6450
Connection ~ 5950 6350
$Comp
L power:GND #PWR?
U 1 1
P 5950 6450
AR Path="/5DFE670E" Ref="#PWR?"  Part="1" 
AR Path="/5CE4B0EA/5DFE670E" Ref="#PWR052"  Part="1" 
AR Path="/5D06A187/5DFE670E" Ref="#PWR?"  Part="1" 
F 0 "#PWR052" H 5950 6200 50  0001 C CNN
F 1 "GND" H 5955 6277 50  0000 C CNN
F 2 "" H 5950 6450 50  0001 C CNN
F 3 "" H 5950 6450 50  0001 C CNN
	1    5950 6450
	-1   0    0    -1  
$EndComp
Text GLabel 4450 4500 2    50   Input ~ 0
STM_TX_2
Text GLabel 3950 4200 0    50   Input ~ 0
STM_RX_2
$Comp
L Connector_Generic:Conn_01x03 J?
U 1 1
P 5200 4400
AR Path="/5EFA467E" Ref="J?"  Part="1" 
AR Path="/5CE4B0EA/5EFA467E" Ref="J28"  Part="1" 
AR Path="/5D06A187/5EFA467E" Ref="J?"  Part="1" 
AR Path="/5D362114/5EFA467E" Ref="J?"  Part="1" 
F 0 "J28" H 5280 4442 50  0000 L CNN
F 1 "GPIO0_SEL" H 5280 4351 50  0000 L CNN
F 2 "Connector_PinHeader_2.54mm:PinHeader_1x03_P2.54mm_Vertical" H 5200 4400 50  0001 C CNN
F 3 "~" H 5200 4400 50  0001 C CNN
	1    5200 4400
	1    0    0    -1  
$EndComp
Wire Wire Line
	4450 4400 5000 4400
$Comp
L power:GND #PWR?
U 1 1
P 4900 4600
AR Path="/5EFA4685" Ref="#PWR?"  Part="1" 
AR Path="/5CE4B0EA/5EFA4685" Ref="#PWR010"  Part="1" 
AR Path="/5D06A187/5EFA4685" Ref="#PWR?"  Part="1" 
AR Path="/5D362114/5EFA4685" Ref="#PWR?"  Part="1" 
F 0 "#PWR010" H 4900 4350 50  0001 C CNN
F 1 "GND" H 4905 4427 50  0000 C CNN
F 2 "" H 4900 4600 50  0001 C CNN
F 3 "" H 4900 4600 50  0001 C CNN
	1    4900 4600
	-1   0    0    -1  
$EndComp
$Comp
L power:+3.3V #PWR?
U 1 1
P 3750 4500
AR Path="/5EFA468B" Ref="#PWR?"  Part="1" 
AR Path="/5CE4B0EA/5EFA468B" Ref="#PWR09"  Part="1" 
AR Path="/5D06A187/5EFA468B" Ref="#PWR?"  Part="1" 
AR Path="/5D362114/5EFA468B" Ref="#PWR?"  Part="1" 
F 0 "#PWR09" H 3750 4350 50  0001 C CNN
F 1 "+3.3V" V 3750 4750 50  0000 C CNN
F 2 "" H 3750 4500 50  0001 C CNN
F 3 "" H 3750 4500 50  0001 C CNN
	1    3750 4500
	0    -1   -1   0   
$EndComp
Wire Wire Line
	3850 4500 3950 4500
Wire Wire Line
	3850 4500 3850 4300
Wire Wire Line
	3850 4300 3950 4300
Connection ~ 3850 4500
Wire Wire Line
	3750 4500 3850 4500
$Comp
L power:GND #PWR?
U 1 1
P 4550 4200
AR Path="/5EFA4696" Ref="#PWR?"  Part="1" 
AR Path="/5CE4B0EA/5EFA4696" Ref="#PWR08"  Part="1" 
AR Path="/5D06A187/5EFA4696" Ref="#PWR?"  Part="1" 
AR Path="/5D362114/5EFA4696" Ref="#PWR?"  Part="1" 
F 0 "#PWR08" H 4550 3950 50  0001 C CNN
F 1 "GND" H 4555 4027 50  0000 C CNN
F 2 "" H 4550 4200 50  0001 C CNN
F 3 "" H 4550 4200 50  0001 C CNN
	1    4550 4200
	0    -1   1    0   
$EndComp
Wire Wire Line
	4450 4200 4550 4200
$Comp
L Device:R R26
U 1 1
P 6000 4500
AR Path="/5CE4B0EA/5EFA469E" Ref="R26"  Part="1" 
AR Path="/5D06A187/5EFA469E" Ref="R?"  Part="1" 
AR Path="/5D362114/5EFA469E" Ref="R?"  Part="1" 
F 0 "R26" H 6070 4546 50  0000 L CNN
F 1 "4k7" H 6070 4455 50  0000 L CNN
F 2 "Resistor_SMD:R_0805_2012Metric_Pad1.15x1.40mm_HandSolder" V 5930 4500 50  0001 C CNN
F 3 "~" H 6000 4500 50  0001 C CNN
F 4 "C17673" H 6000 4500 50  0001 C CNN "JLC"
	1    6000 4500
	1    0    0    -1  
$EndComp
$Comp
L Device:R R27
U 1 1
P 6350 4500
AR Path="/5CE4B0EA/5EFA46A5" Ref="R27"  Part="1" 
AR Path="/5D06A187/5EFA46A5" Ref="R?"  Part="1" 
AR Path="/5D362114/5EFA46A5" Ref="R?"  Part="1" 
F 0 "R27" H 6420 4546 50  0000 L CNN
F 1 "4k7" H 6420 4455 50  0000 L CNN
F 2 "Resistor_SMD:R_0805_2012Metric_Pad1.15x1.40mm_HandSolder" V 6280 4500 50  0001 C CNN
F 3 "~" H 6350 4500 50  0001 C CNN
F 4 "C17673" H 6350 4500 50  0001 C CNN "JLC"
	1    6350 4500
	1    0    0    -1  
$EndComp
Text GLabel 6000 4750 3    50   Input ~ 0
SCL
Text GLabel 6350 4750 3    50   Input ~ 0
SDA
Wire Wire Line
	6350 4750 6350 4650
Wire Wire Line
	6000 4750 6000 4650
$Comp
L power:+3.3V #PWR01
U 1 1
P 6000 4250
AR Path="/5CE4B0EA/5EFA46AF" Ref="#PWR01"  Part="1" 
AR Path="/5D06A187/5EFA46AF" Ref="#PWR?"  Part="1" 
AR Path="/5D362114/5EFA46AF" Ref="#PWR?"  Part="1" 
F 0 "#PWR01" H 6000 4100 50  0001 C CNN
F 1 "+3.3V" V 6000 4500 50  0000 C CNN
F 2 "" H 6000 4250 50  0001 C CNN
F 3 "" H 6000 4250 50  0001 C CNN
	1    6000 4250
	1    0    0    -1  
$EndComp
$Comp
L power:+3.3V #PWR02
U 1 1
P 6350 4250
AR Path="/5CE4B0EA/5EFA46B5" Ref="#PWR02"  Part="1" 
AR Path="/5D06A187/5EFA46B5" Ref="#PWR?"  Part="1" 
AR Path="/5D362114/5EFA46B5" Ref="#PWR?"  Part="1" 
F 0 "#PWR02" H 6350 4100 50  0001 C CNN
F 1 "+3.3V" V 6350 4500 50  0000 C CNN
F 2 "" H 6350 4250 50  0001 C CNN
F 3 "" H 6350 4250 50  0001 C CNN
	1    6350 4250
	1    0    0    -1  
$EndComp
Wire Wire Line
	6350 4250 6350 4350
Wire Wire Line
	6000 4250 6000 4350
Wire Wire Line
	4900 4600 4900 4500
Wire Wire Line
	4900 4500 5000 4500
$Comp
L mallocLibrarySCH:Micro_SD_Card_Det J29
U 1 1
P 9450 4750
F 0 "J29" H 9400 5557 50  0000 C CNN
F 1 "Micro_SD_Card_Det" H 9400 5466 50  0000 C CNN
F 2 "mallocLibraryFP:MicroSD_Socket" H 10900 4800 50  0001 C CNN
F 3 "https://datasheet.lcsc.com/szlcsc/1811011928_SOFNG-TF-15-15_C111196.pdf" H 9450 4750 50  0001 C CNN
F 4 "C111196" H 9400 5375 50  0000 C CNN "LCSC Part"
	1    9450 4750
	1    0    0    -1  
$EndComp
$Comp
L mallocLibrarySCH:74HCT125 U3
U 1 1
P 7200 1800
F 0 "U3" H 7450 2000 50  0000 C CNN
F 1 "74HCT125" H 7450 1900 50  0000 C CNN
F 2 "Package_SO:SOIC-14_3.9x8.7mm_P1.27mm" H 8100 750 50  0001 C CNN
F 3 "https://datasheet.lcsc.com/szlcsc/1809192010_Nexperia-74HCT125D-653_C5962.pdf" H 7100 1750 50  0001 C CNN
F 4 "C5962" H 7450 1800 50  0000 C CNN "LCSC Part"
	1    7200 1800
	1    0    0    -1  
$EndComp
$Comp
L Connector_Generic:Conn_02x04_Odd_Even J30
U 1 1
P 4250 4300
F 0 "J30" H 4300 4617 50  0000 C CNN
F 1 "ESP-01v090" H 4300 4526 50  0000 C CNN
F 2 "Connector_PinSocket_2.54mm:PinSocket_2x04_P2.54mm_Vertical" H 4250 4300 50  0001 C CNN
F 3 "~" H 4250 4300 50  0001 C CNN
	1    4250 4300
	-1   0    0    -1  
$EndComp
$EndSCHEMATC
